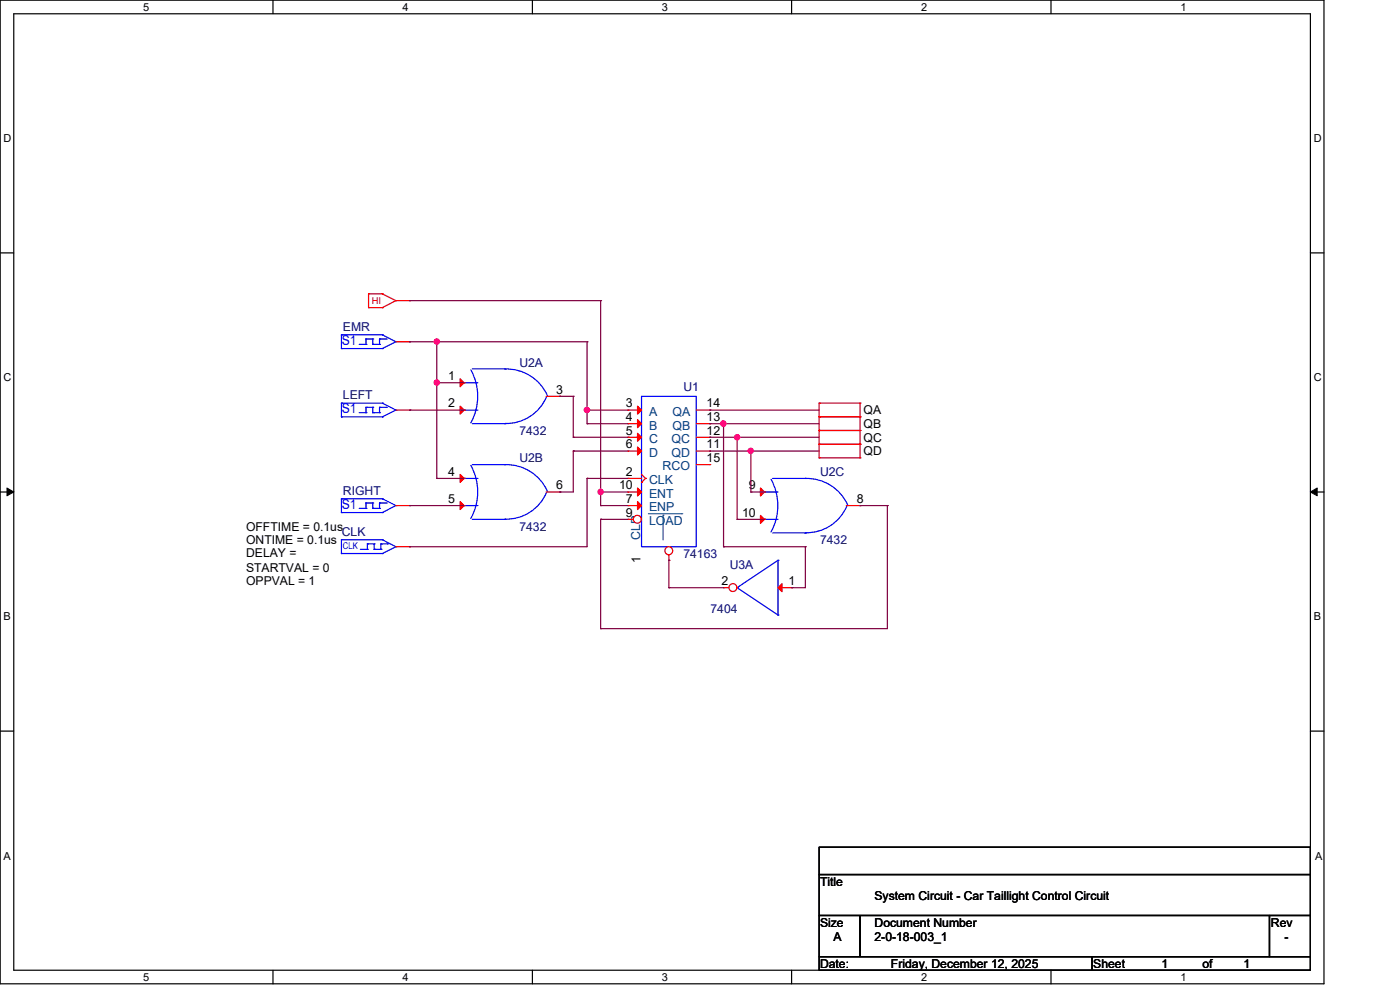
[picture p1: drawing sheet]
<svg xmlns="http://www.w3.org/2000/svg" width="297mm" height="210mm" viewBox="0 0 297 210" stroke-linecap="round" stroke-linejoin="round" font-family="sans-serif">
<g fill="none" stroke="#000" stroke-width=".25">
<path d="M0 0h280.6v208.4h-280.6zM2.9 2.9h274.8v202.6h-274.8zM57.8 0v2.9M112.8 0v2.9M167.8 0v2.9M222.7 0v2.9M0 53.6h2.9M277.7 53.6h2.9M0 104.2h2.9M277.7 104.2h2.9M0 154.9h2.9M277.7 154.9h2.9"/>
<path d="M173.6 179.4h104.1v5.8h-104.1zM173.6 185.2h104.1v8.7h-104.1zM173.6 193.9h8.7v8.7h-8.7zM182.3 193.9h86.7v8.7h-86.7zM269 193.9h8.7v8.7h-8.7zM57.8 205.5v2.9M112.8 205.5v2.9M167.8 205.5v2.9M173.6 202.6h57.8v2.9h-57.8zM222.7 205.5v2.9M231.4 202.6h46.3v2.9h-46.3z"/>
</g>
<path d="M1.5 103.4l1.4 .8-1.4 .8zM277.7 104.2l1.4-.8v1.6z" fill="#000" stroke="#000" stroke-width=".21"/>
<g fill="none" stroke="#f00" stroke-width=".25">
<path d="M78.1 62.2h.1M78.1 65.2h.1M78.1 65.2h2.9M78.1 62.2h2.9M78.1 62.2v3M81 62.2h.1M81 65.2h.1M81 62.2l2.9 1.5M83.9 63.7h.1M83.9 63.7l-2.9 1.5M83.9 63.7h2.9M83.9 72.4h2.9"/>
<path d="M86.8 63.7h.1M86.8 72.4h.1M83.9 86.9h2.9M86.8 86.9h.1M98.4 81.1h.1M98.4 86.9h.1M115.7 83.9h2.9M118.6 83.9h.1M173.6 88.3h.1M173.6 85.4h.1M173.6 91.2h.1M173.6 94.1h.1"/>
<path d="M173.6 97h.1M173.6 85.4h8.7M173.6 88.3h8.7M173.6 85.4v11.6M173.6 91.2h8.7M173.6 94.1h8.7M173.6 97h8.7M182.3 85.4h.1M182.3 88.3h.1M182.3 91.2h.1M182.3 94.1h.1M182.3 97h.1"/>
<path d="M182.3 85.4v11.6"/>
</g>
<g fill="none" stroke="#00f" stroke-width=".25">
<path d="M72.4 70.9h.1M72.4 73.8h.1M72.4 73.8h8.6M72.4 70.9h8.6M72.4 70.9v2.9M76.1 72.9h1.5M77.6 71.8h.1M77.6 72.9h.1M77.6 71.8v1.1M77.6 71.8h1.4M79 71.8h.1M79 72.9h.1"/>
<path d="M79 72.9h1.4M79 71.8v1.1M80.4 72.9h.1M80.4 71.8h.1M80.4 71.8h1.5M80.4 71.8v1.1M81 73.8h.1M81 70.9h.1M81 70.9l2.9 1.5M81.9 71.8h.1M83.9 72.4h.1M83.9 72.4l-2.9 1.4"/>
<path d="M99.8 78.3a11.5 11.5 0 0 1 0 11.3M100.1 78.1h6.9M107 78.1h.1M107 78.2a9.5 9.5 0 0 1 9 5.6M72.4 85.4h.1M72.4 88.3h.1M72.4 85.4v2.9M72.4 88.3h8.6M72.4 85.4h8.6M76.1 87.4h1.5M77.6 86.3h.1M77.6 87.4h.1"/>
<path d="M77.6 86.3v1.1M77.6 86.3h1.4M79 86.3h.1M79 87.4h.1M79 86.3v1.1M79 87.4h1.4M80.4 87.4h.1M80.4 86.3h.1M80.4 86.3v1.1M80.4 86.3h1.5M81 88.3h.1M81 85.4h.1"/>
<path d="M81 85.4l2.9 1.5M81.9 86.3h.1M83.9 86.9h.1M83.9 86.9l-2.9 1.4M98.4 81.1h.1M98.4 86.9h.1M98.4 81.1h2.9M98.4 86.9h2.9M100.1 89.7h6.9M107 89.7h.1M115.8 84a9.2 9.2 0 0 1-8.8 5.7M136 83.9h11.5v31.9h-11.5z"/>
</g>
<g fill="#f00" stroke="#f00" stroke-width=".25">
<path d="M97.5 80.2l.9 .9-.9 .8z"/>
<path d="M97.5 86l.9 .9-.9 .8z"/>
</g>
<circle cx="141.7" cy="116.6" r=".83" fill="#fff" stroke="#f00" stroke-width=".25"/>
<g fill="none" stroke="#f00" stroke-width=".25">
<path d="M133.1 86.9h.1M133.1 89.7h.1M133.1 92.6h.1M133.1 95.5h.1M133.1 86.9h2.9M133.1 89.7h2.9M133.1 92.6h2.9M133.1 95.5h2.9M133.1 101.3h.1M133.1 104.2h.1M133.1 107.1h.1M133.1 101.3h2.9"/>
<path d="M133.1 104.2h2.9M133.1 107.1h2.9M136 102.2h.1M136 100.5l.8 .8M136.8 101.3h.1M136.8 101.3l-.8 .9M141.7 118.7h.1M141.7 117.5v1.2"/>
</g>
<path d="M140.5 109.1h.1M140.5 109.1v5.3" fill="none" stroke="#004080" stroke-width=".21"/>
<g fill="#f00" stroke="#f00" stroke-width=".25">
<path d="M135.1 86l.9 .9-.9 .8z"/>
<path d="M135.1 88.9l.9 .8-.9 .9z"/>
<path d="M135.1 91.8l.9 .8-.9 .9z"/>
<path d="M135.1 94.7l.9 .8-.9 .9z"/>
<path d="M135.1 103.4l.9 .8-.9 .9z"/>
<path d="M135.1 106.2l.9 .9-.9 .8z"/>
</g>
<circle cx="135.1" cy="110" r=".84" fill="#fff" stroke="#f00" stroke-width=".25"/>
<g fill="none" stroke="#f00" stroke-width=".25">
<path d="M147.5 86.9h2.9M147.5 89.7h2.9M147.5 92.6h2.9M147.5 95.5h2.9M147.5 98.4h2.9M150.4 86.9h.1M150.4 89.7h.1M150.4 92.6h.1M150.4 95.5h.1M150.4 98.4h.1M83.9 107.1h2.9M83.9 115.8h2.9"/>
<path d="M86.8 107.1h.1M86.8 115.8h.1M98.4 101.3h.1M98.4 107.1h.1M115.7 104.2h2.9M118.6 104.2h.1M133.1 110h.1M133.1 110h1.1M162 104.2h.1M162 110h.1M179.3 107.1h3M182.3 107.1h.1"/>
<path d="M164.9 124.5h2.9M167.8 124.5h.1"/>
</g>
<path d="M137.4 108.8h7.1M144.5 108.8h.1" fill="none" stroke="#004080" stroke-width=".21"/>
<g fill="none" stroke="#00f" stroke-width=".25">
<path d="M99.8 98.6a11.6 11.6 0 0 1 0 11.2M100.1 98.4h6.9M107 98.4h.1M107 98.4a9.5 9.5 0 0 1 9 5.7M72.4 105.6h.1M72.4 108.6h.1M72.4 117.2h.1M72.4 114.3h.1M72.4 108.6h8.6M72.4 105.6h8.6M72.4 105.6v3M72.4 114.3v2.9"/>
<path d="M72.4 117.2h8.6M72.4 114.3h8.6M76.1 107.7h1.5M76.4 116.4h1.5M77.6 106.5h.1M77.6 107.7h.1M77.6 106.5v1.2M77.6 106.5h1.4M77.9 116.4h.1M77.9 115.2h.1M77.9 115.2v1.2M77.9 115.2h1.4"/>
<path d="M79 106.5h.1M79 107.7h.1M79 107.7h1.4M79 106.5v1.2M79.3 115.2h.1M79.3 116.4h.1M79.3 116.4h1.4M79.3 115.2v1.2M80.4 107.7h.1M80.4 106.5h.1M80.4 106.5h1.5M80.4 106.5v1.2"/>
<path d="M80.7 116.4h.1M80.7 115.2h.1M80.7 115.2h1.5M80.7 115.2v1.2M81 108.6h.1M81 105.6h.1M81 117.2h.1M81 114.3h.1M81 105.6l2.9 1.5M81 114.3l2.9 1.5M81.9 106.5h.1M82.2 115.2h.1"/>
<path d="M83.9 107.1h.1M83.9 115.8h.1M83.9 107.1l-2.9 1.5M83.9 115.8l-2.9 1.4M98.4 101.3h.1M98.4 107.1h.1M98.4 101.3h2.9M98.4 107.1h2.9M100.1 110h6.9M107 110h.1M115.8 104.3a9.2 9.2 0 0 1-8.8 5.7M162 104.2h.1"/>
<path d="M162 110h.1M162 110h2.9M162 104.2h2.9M163.4 101.5a11.6 11.6 0 0 1 0 11.2M163.7 101.3h7M163.7 112.9h7M164.9 118.7h.1M164.9 118.7v11.6M164.9 118.7l-8.7 5.8M170.7 112.9h.1M170.7 101.3a9.5 9.5 0 0 1 8.9 5.7M170.7 101.3h.1"/>
<path d="M179.5 107.1a9.2 9.2 0 0 1-8.8 5.7M156.2 124.5h.1M156.2 124.5l8.7 5.8M164.9 130.3h.1"/>
</g>
<g fill="#f00" stroke="#f00" stroke-width=".25">
<path d="M97.5 100.5l.9 .8-.9 .9z"/>
<path d="M97.5 106.2l.9 .9-.9 .8z"/>
<path d="M161.2 103.4l.8 .8-.8 .9z"/>
<path d="M161.2 109.2l.8 .8-.8 .9z"/>
<path d="M165.7 123.6v1.7l-.8-.8z"/>
</g>
<circle cx="155.3" cy="124.5" r=".84" fill="#fff" stroke="#f00" stroke-width=".25"/>
<path d="M153.3 124.5h.1M153.3 124.5h1.2" fill="none" stroke="#f00" stroke-width=".25"/>
<g fill="none" stroke="#800040" stroke-width=".25">
<path d="M86.8 63.7h.1M86.8 72.4h.1M86.8 63.7h40.5M86.8 72.4h37.6M92.6 72.4h.1M92.6 72.4v28.9M124.4 72.4h.1M124.4 72.4v17.3M127.3 63.7h.1M127.3 63.7v43.4M86.8 86.9h.1M86.8 86.9h11.6"/>
<path d="M92.6 81.1h.1M92.6 81.1h5.8M118.6 83.9h.1M118.6 83.9h2.9M121.5 95.5h.1M121.5 92.6h.1M121.5 83.9h.1M121.5 92.6h11.6M121.5 95.5h11.6M121.5 95.5v8.7h-2.9M121.5 83.9v8.7M124.4 89.7h.1"/>
<path d="M124.4 86.9h.1M124.4 86.9h8.7M124.4 89.7h8.7M150.4 86.9h.1M150.4 89.7h.1M150.4 92.6h.1M150.4 95.5h.1M150.4 86.9h23.2M150.4 89.7h23.2M150.4 92.6h23.2M150.4 95.5h23.2M153.3 89.7h.1"/>
<path d="M153.3 89.7v26.1M156.2 92.6h.1M156.2 92.6v17.4M159.1 95.5h.1M159.1 95.5v8.7M86.8 115.8h.1M86.8 107.1h.1M86.8 107.1h11.6M92.6 101.3h.1M92.6 101.3h5.8M118.6 104.2h.1M124.4 101.3h.1"/>
<path d="M124.4 101.3v14.5h-37.6M124.4 101.3h8.7M127.3 110h.1M127.3 107.1h.1M127.3 104.2h.1M127.3 110h5.8M127.3 104.2h5.8M127.3 107.1h5.8M127.3 110v23.2M141.7 118.7h.1M141.7 118.7v5.8M153.3 115.8h.1"/>
<path d="M153.3 115.8h17.4M156.2 110h.1M156.2 110h5.8M159.1 104.2h.1M159.1 104.2h2.9M170.7 115.8h.1M170.7 115.8v8.7h-2.9M182.3 107.1h.1M182.3 107.1h5.8M188.1 107.1h.1M188.1 107.1v26.1h-60.8M127.3 133.2h.1"/>
<path d="M141.7 124.5h.1M141.7 124.5h11.6M167.8 124.5h.1"/>
</g>
<g fill="#f0f" stroke="#f0f" stroke-width=".25">
<circle cx="159.1" cy="95.5" r=".55"/>
<circle cx="156.2" cy="92.6" r=".55"/>
<circle cx="153.3" cy="89.7" r=".56"/>
<circle cx="127.3" cy="104.2" r=".56"/>
<circle cx="124.4" cy="86.8" r=".55"/>
<circle cx="92.6" cy="81" r=".55"/>
<circle cx="92.6" cy="72.4" r=".55"/>
</g>
<g font-size="2.9" fill="#00f">
<text x="72.4" y="73">S1</text>
<text x="72.4" y="87.5">S1</text>
<text x="72.4" y="107.7">S1</text>
</g>
<g font-size="2.6" fill="#000080">
<text x="72.7" y="70.1">EMR</text>
<text x="110.1" y="77.6">U2A</text>
<text x="144.8" y="82.8">U1</text>
<text x="72.7" y="84.6">LEFT</text>
<text x="110.1" y="92.1">7432</text>
<text x="110.1" y="97.9">U2B</text>
<text x="173.8" y="100.8">U2C</text>
<text x="72.7" y="104.9">RIGHT</text>
<text x="72.4" y="113.5">CLK</text>
<text x="110.1" y="112.4">7432</text>
<text x="144.8" y="118.2">74163</text>
<text x="173.8" y="115.3">7432</text>
<text x="154.6" y="120.5">U3A</text>
<text x="150.6" y="129.8">7404</text>
</g>
<g font-size="2.6">
<text x="95" y="80.5">1</text>
<text x="117.9" y="83.4">3</text>
<text x="95" y="86.3">2</text>
<text x="132.6" y="86.3">3</text>
<text x="132.6" y="89.2">4</text>
<text x="149.7" y="86.3">14</text>
<text x="149.7" y="89.2">13</text>
<text x="183" y="87.8">QA</text>
<text x="132.6" y="92">5</text>
<text x="132.6" y="95">6</text>
<text x="149.7" y="92">12</text>
<text x="149.7" y="95">11</text>
<text x="183" y="90.7">QB</text>
<text x="183" y="93.6">QC</text>
<text x="95" y="100.8">4</text>
<text x="132.6" y="100.8">2</text>
<text x="149.7" y="97.8">15</text>
<text x="183" y="96.5">QD</text>
<text x="95" y="106.5">5</text>
<text x="117.9" y="103.6">6</text>
<text x="131.2" y="103.6">10</text>
<text x="132.6" y="106.5">7</text>
<text x="158.7" y="103.6">9</text>
<text x="181.6" y="106.5">8</text>
<text x="52.2" y="112.4">OFFTIME = 0.1us</text>
<text x="132.6" y="109.4">9</text>
<text x="157.3" y="109.4">10</text>
<text x="52.2" y="115.3">ONTIME = 0.1us</text>
<text x="52.2" y="117.9">DELAY =</text>
<text x="135.7" y="119.3" transform="rotate(-90 135.7 119.3)">1</text>
<text x="52.2" y="121.1">STARTVAL = 0</text>
<text x="52.2" y="124">OPPVAL = 1</text>
<text x="152.9" y="123.9">2</text>
<text x="167.1" y="123.9">1</text>
<text x="173.8" y="187.7">Title</text>
<text x="185.3" y="190.6">System Circuit - Car Taillight Control Circuit</text>
<text x="173.8" y="196.3">Size</text>
<text x="185.3" y="196.3">Document Number</text>
<text x="269.3" y="196.3">Rev</text>
<text x="176.7" y="199.3">A</text>
<text x="185.3" y="199.3">2-0-18-003_1</text>
<text x="272.2" y="199.3">-</text>
<text x="173.8" y="205.1">Date:</text>
<text x="188.8" y="205.1">Friday, December 12, 2025</text>
<text x="231.7" y="205.1">Sheet</text>
<text x="246.2" y="205.1">1</text>
<text x="254.8" y="205.1">of</text>
<text x="263.5" y="205.1">1</text>
</g>
<g font-size="2.6" fill="#004080">
<text x="137.5" y="88.1">A</text>
<text x="142.5" y="88.1">QA</text>
<text x="137.5" y="91">B</text>
<text x="137.5" y="93.9">C</text>
<text x="142.3" y="93.9">QC</text>
<text x="142.5" y="91">QB</text>
<text x="137.5" y="96.8">D</text>
<text x="140.4" y="99.7">RCO</text>
<text x="142.3" y="96.8">QD</text>
<text x="137.5" y="102.6">CLK</text>
<text x="137.5" y="105.5">ENT</text>
<text x="137.5" y="108.3">ENP</text>
<text x="137.5" y="111.3">LOAD</text>
<text x="135.7" y="114.4" transform="rotate(-90 135.7 114.4)">CLR</text>
</g>
<g font-size="2.3">
<text x="30.4" y="2.2">5</text>
<text x="85.3" y="2.2">4</text>
<text x="140.3" y="2.2">3</text>
<text x="195.2" y="2.2">2</text>
<text x="250.2" y="2.2">1</text>
<text x=".8" y="30.1">D</text>
<text x="278.4" y="30.1">D</text>
<text x=".8" y="80.8">C</text>
<text x="278.4" y="80.8">C</text>
<text x=".8" y="131.4">B</text>
<text x="278.4" y="131.4">B</text>
<text x=".8" y="182.2">A</text>
<text x="278.7" y="182.2">A</text>
<text x="30.4" y="207.7">5</text>
<text x="85.3" y="207.7">4</text>
<text x="140.3" y="207.7">3</text>
<text x="195.2" y="207.7">2</text>
<text x="250.2" y="207.7">1</text>
</g>
<text font-size="2" fill="#f00" x="78.8" y="64.4">HI</text>
<text font-size="2" fill="#00f" x="72.7" y="116.3">CLK</text>
</svg>
